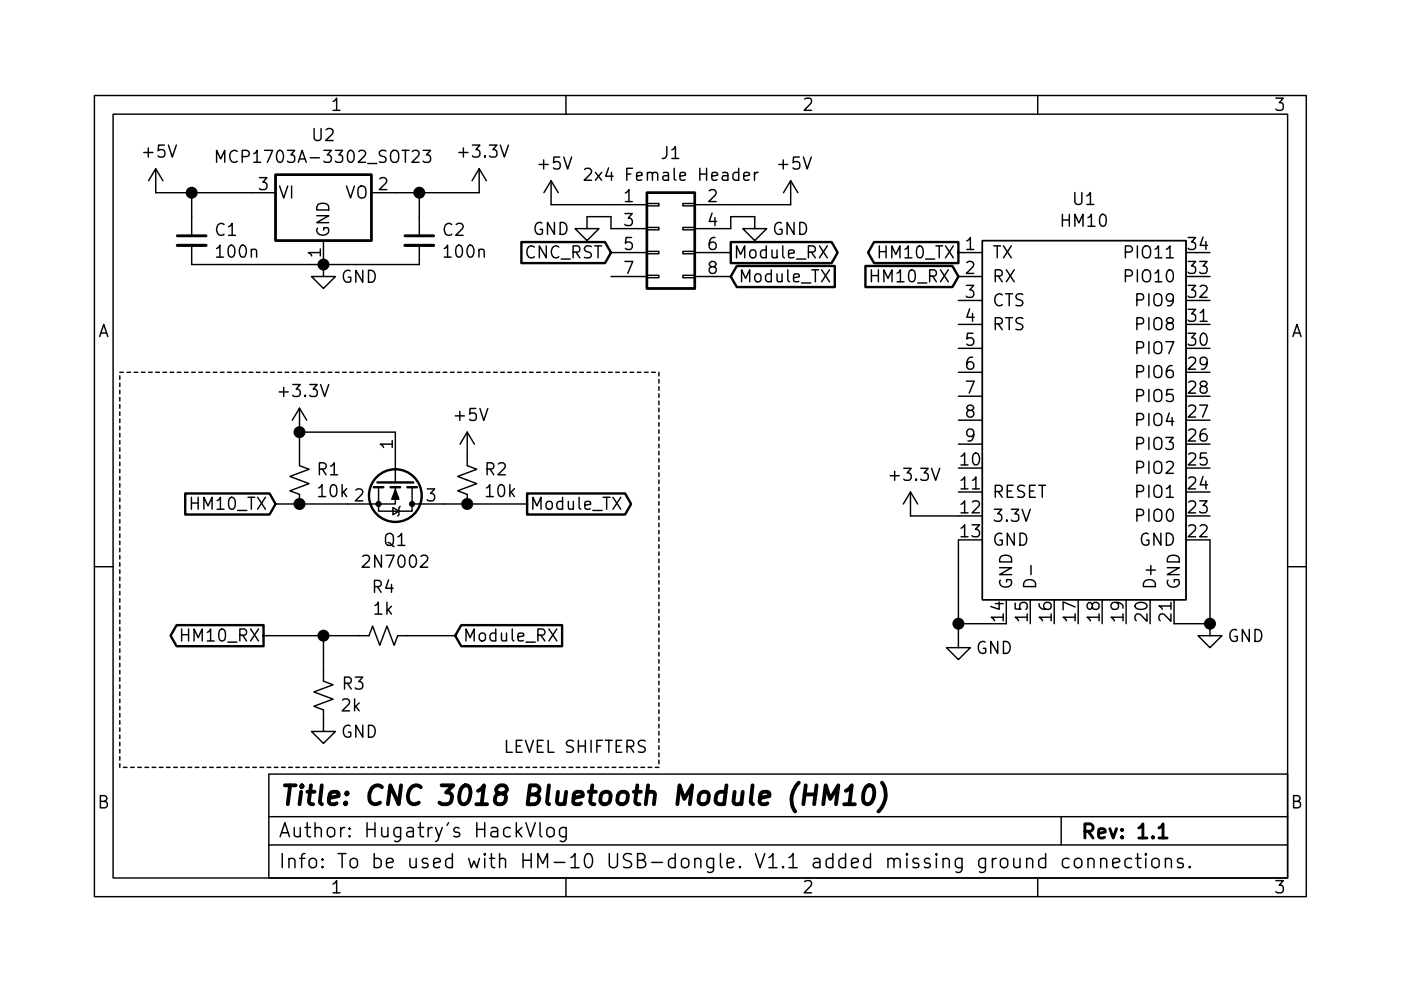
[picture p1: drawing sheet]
EESchema Schematic File Version 4
EELAYER 30 0
EELAYER END
$Descr User 5846 4134
encoding utf-8
Sheet 1 1
Title "CNC 3018 Bluetooth Module (HM10)"
Date ""
Rev "1.1"
Comp "Hugatry's HackVlog"
Comment1 "To be used with HM-10 USB-dongle. V1.1 added missing ground connections."
Comment2 ""
Comment3 ""
Comment4 ""
$EndDescr
$Comp
L HM10:HM10 U1
U 1 1
P 4550 1600
F 0 "U1" H 4525 2375 50  0000 C CNN
F 1 "HM10" H 4525 2284 50  0000 C CNN
F 2 "HM10:HM10" H 4150 2250 50  0001 C CNN
F 3 "" H 4150 2250 50  0001 C CNN
	1    4550 1600
	1    0    0    -1  
$EndComp
$Comp
L Connector_Generic:Conn_02x04_Odd_Even J1
U 1 1
P 2750 950
F 0 "J1" H 2800 1267 50  0000 C CNN
F 1 "2x4 Female Header" H 2800 1176 50  0000 C CNN
F 2 "Connector_PinSocket_2.54mm:PinSocket_2x04_P2.54mm_Vertical" H 2750 950 50  0001 C CNN
F 3 "~" H 2750 950 50  0001 C CNN
	1    2750 950 
	1    0    0    -1  
$EndComp
$Comp
L power:+5V #PWR0101
U 1 1
P 3300 850
F 0 "#PWR0101" H 3300 700 50  0001 C CNN
F 1 "+5V" H 3315 1023 50  0000 C CNN
F 2 "" H 3300 850 50  0001 C CNN
F 3 "" H 3300 850 50  0001 C CNN
	1    3300 850 
	1    0    0    -1  
$EndComp
$Comp
L power:+5V #PWR0102
U 1 1
P 2300 850
F 0 "#PWR0102" H 2300 700 50  0001 C CNN
F 1 "+5V" H 2315 1023 50  0000 C CNN
F 2 "" H 2300 850 50  0001 C CNN
F 3 "" H 2300 850 50  0001 C CNN
	1    2300 850 
	1    0    0    -1  
$EndComp
Wire Wire Line
	2300 850  2550 850 
Wire Wire Line
	3050 850  3300 850 
$Comp
L power:GND #PWR0103
U 1 1
P 3150 900
F 0 "#PWR0103" H 3150 650 50  0001 C CNN
F 1 "GND" H 3300 850 50  0000 C CNN
F 2 "" H 3150 900 50  0001 C CNN
F 3 "" H 3150 900 50  0001 C CNN
	1    3150 900 
	1    0    0    -1  
$EndComp
Wire Wire Line
	3050 950  3050 900 
Wire Wire Line
	3050 900  3150 900 
$Comp
L power:GND #PWR0104
U 1 1
P 2450 900
F 0 "#PWR0104" H 2450 650 50  0001 C CNN
F 1 "GND" H 2300 850 50  0000 C CNN
F 2 "" H 2450 900 50  0001 C CNN
F 3 "" H 2450 900 50  0001 C CNN
	1    2450 900 
	1    0    0    -1  
$EndComp
Wire Wire Line
	2450 900  2550 900 
Wire Wire Line
	2550 900  2550 950 
Text GLabel 3050 1050 2    50   Output ~ 0
Module_RX
Text GLabel 3050 1150 2    50   Input ~ 0
Module_TX
Text GLabel 4000 1050 0    50   Output ~ 0
HM10_TX
Text GLabel 4000 1150 0    50   Input ~ 0
HM10_RX
Text GLabel 2550 1050 0    50   Input ~ 0
CNC_RST
$Comp
L Regulator_Linear:MCP1703A-3302_SOT23 U2
U 1 1
P 1350 800
F 0 "U2" H 1350 1042 50  0000 C CNN
F 1 "MCP1703A-3302_SOT23" H 1350 951 50  0000 C CNN
F 2 "Package_TO_SOT_SMD:SOT-23" H 1350 1000 50  0001 C CNN
F 3 "http://ww1.microchip.com/downloads/en/DeviceDoc/20005122B.pdf" H 1350 750 50  0001 C CNN
	1    1350 800 
	1    0    0    -1  
$EndComp
$Comp
L power:+5V #PWR0105
U 1 1
P 650 800
F 0 "#PWR0105" H 650 650 50  0001 C CNN
F 1 "+5V" H 665 973 50  0000 C CNN
F 2 "" H 650 800 50  0001 C CNN
F 3 "" H 650 800 50  0001 C CNN
	1    650  800 
	1    0    0    -1  
$EndComp
Wire Wire Line
	650  800  800  800 
$Comp
L power:GND #PWR0106
U 1 1
P 1350 1100
F 0 "#PWR0106" H 1350 850 50  0001 C CNN
F 1 "GND" H 1500 1050 50  0000 C CNN
F 2 "" H 1350 1100 50  0001 C CNN
F 3 "" H 1350 1100 50  0001 C CNN
	1    1350 1100
	1    0    0    -1  
$EndComp
$Comp
L power:+3.3V #PWR0107
U 1 1
P 2000 800
F 0 "#PWR0107" H 2000 650 50  0001 C CNN
F 1 "+3.3V" H 2015 973 50  0000 C CNN
F 2 "" H 2000 800 50  0001 C CNN
F 3 "" H 2000 800 50  0001 C CNN
	1    2000 800 
	1    0    0    -1  
$EndComp
Wire Wire Line
	1650 800  1750 800 
$Comp
L Device:C_Small C1
U 1 1
P 800 1000
F 0 "C1" H 892 1046 50  0000 L CNN
F 1 "100n" H 892 955 50  0000 L CNN
F 2 "Capacitor_SMD:C_0603_1608Metric" H 800 1000 50  0001 C CNN
F 3 "~" H 800 1000 50  0001 C CNN
	1    800  1000
	1    0    0    -1  
$EndComp
$Comp
L Device:C_Small C2
U 1 1
P 1750 1000
F 0 "C2" H 1842 1046 50  0000 L CNN
F 1 "100n" H 1842 955 50  0000 L CNN
F 2 "Capacitor_SMD:C_0603_1608Metric" H 1750 1000 50  0001 C CNN
F 3 "~" H 1750 1000 50  0001 C CNN
	1    1750 1000
	1    0    0    -1  
$EndComp
Wire Wire Line
	1350 1100 1750 1100
Connection ~ 1350 1100
Wire Wire Line
	1750 900  1750 800 
Connection ~ 1750 800 
Wire Wire Line
	1750 800  2000 800 
Wire Wire Line
	800  900  800  800 
Connection ~ 800  800 
Wire Wire Line
	800  800  1050 800 
Wire Wire Line
	800  1100 1350 1100
$Comp
L Transistor_FET:2N7002 Q1
U 1 1
P 1650 2000
F 0 "Q1" V 1899 2000 50  0000 C CNN
F 1 "2N7002" V 1990 2000 50  0000 C CNN
F 2 "Package_TO_SOT_SMD:SOT-23" H 1850 1925 50  0001 L CIN
F 3 "https://www.onsemi.com/pub/Collateral/NDS7002A-D.PDF" H 1650 2000 50  0001 L CNN
	1    1650 2000
	0    1    1    0   
$EndComp
$Comp
L Device:R_Small_US R1
U 1 1
P 1250 2000
F 0 "R1" H 1318 2046 50  0000 L CNN
F 1 "10k" H 1318 1955 50  0000 L CNN
F 2 "Resistor_SMD:R_0603_1608Metric" H 1250 2000 50  0001 C CNN
F 3 "~" H 1250 2000 50  0001 C CNN
	1    1250 2000
	1    0    0    -1  
$EndComp
$Comp
L Device:R_Small_US R2
U 1 1
P 1950 2000
F 0 "R2" H 2018 2046 50  0000 L CNN
F 1 "10k" H 2018 1955 50  0000 L CNN
F 2 "Resistor_SMD:R_0603_1608Metric" H 1950 2000 50  0001 C CNN
F 3 "~" H 1950 2000 50  0001 C CNN
	1    1950 2000
	1    0    0    -1  
$EndComp
Wire Wire Line
	1250 1900 1250 1800
Wire Wire Line
	1250 1800 1650 1800
Wire Wire Line
	1850 2100 1950 2100
Wire Wire Line
	1250 2100 1450 2100
$Comp
L power:+5V #PWR0108
U 1 1
P 1950 1900
F 0 "#PWR0108" H 1950 1750 50  0001 C CNN
F 1 "+5V" H 1965 2073 50  0000 C CNN
F 2 "" H 1950 1900 50  0001 C CNN
F 3 "" H 1950 1900 50  0001 C CNN
	1    1950 1900
	1    0    0    -1  
$EndComp
$Comp
L power:+3.3V #PWR0109
U 1 1
P 1250 1800
F 0 "#PWR0109" H 1250 1650 50  0001 C CNN
F 1 "+3.3V" H 1265 1973 50  0000 C CNN
F 2 "" H 1250 1800 50  0001 C CNN
F 3 "" H 1250 1800 50  0001 C CNN
	1    1250 1800
	1    0    0    -1  
$EndComp
Connection ~ 1250 1800
Text GLabel 1150 2100 0    50   Input ~ 0
HM10_TX
Wire Wire Line
	1150 2100 1250 2100
Connection ~ 1250 2100
Text GLabel 2200 2100 2    50   Output ~ 0
Module_TX
Wire Wire Line
	2200 2100 1950 2100
Connection ~ 1950 2100
$Comp
L power:+3.3V #PWR0110
U 1 1
P 3800 2150
F 0 "#PWR0110" H 3800 2000 50  0001 C CNN
F 1 "+3.3V" H 3815 2323 50  0000 C CNN
F 2 "" H 3800 2150 50  0001 C CNN
F 3 "" H 3800 2150 50  0001 C CNN
	1    3800 2150
	1    0    0    -1  
$EndComp
Wire Wire Line
	3800 2150 4000 2150
$Comp
L Device:R_Small_US R4
U 1 1
P 1600 2650
F 0 "R4" V 1395 2650 50  0000 C CNN
F 1 "1k" V 1486 2650 50  0000 C CNN
F 2 "Resistor_SMD:R_0603_1608Metric" H 1600 2650 50  0001 C CNN
F 3 "~" H 1600 2650 50  0001 C CNN
	1    1600 2650
	0    1    1    0   
$EndComp
$Comp
L Device:R_Small_US R3
U 1 1
P 1350 2900
F 0 "R3" H 1282 2854 50  0000 R CNN
F 1 "2k" H 1282 2945 50  0000 R CNN
F 2 "Resistor_SMD:R_0603_1608Metric" H 1350 2900 50  0001 C CNN
F 3 "~" H 1350 2900 50  0001 C CNN
	1    1350 2900
	-1   0    0    1   
$EndComp
Text GLabel 1900 2650 2    50   Input ~ 0
Module_RX
Wire Wire Line
	1350 2650 1350 2800
$Comp
L power:GND #PWR0111
U 1 1
P 1350 3000
F 0 "#PWR0111" H 1350 2750 50  0001 C CNN
F 1 "GND" H 1500 2950 50  0000 C CNN
F 2 "" H 1350 3000 50  0001 C CNN
F 3 "" H 1350 3000 50  0001 C CNN
	1    1350 3000
	1    0    0    -1  
$EndComp
Text GLabel 1100 2650 0    50   Output ~ 0
HM10_RX
Wire Wire Line
	1100 2650 1350 2650
Connection ~ 1350 2650
Wire Wire Line
	1500 2650 1350 2650
Wire Wire Line
	1700 2650 1900 2650
$Comp
L power:GND #PWR?
U 1 1
P 4000 2650
F 0 "#PWR?" H 4000 2400 50  0001 C CNN
F 1 "GND" H 4150 2600 50  0000 C CNN
F 2 "" H 4000 2650 50  0001 C CNN
F 3 "" H 4000 2650 50  0001 C CNN
	1    4000 2650
	1    0    0    -1  
$EndComp
Wire Wire Line
	4000 2650 4000 2600
Wire Wire Line
	4200 2600 4000 2600
Connection ~ 4000 2600
Wire Wire Line
	4000 2600 4000 2250
$Comp
L power:GND #PWR?
U 1 1
P 5050 2600
F 0 "#PWR?" H 5050 2350 50  0001 C CNN
F 1 "GND" H 5200 2550 50  0000 C CNN
F 2 "" H 5050 2600 50  0001 C CNN
F 3 "" H 5050 2600 50  0001 C CNN
	1    5050 2600
	1    0    0    -1  
$EndComp
Wire Wire Line
	4900 2600 5050 2600
Wire Wire Line
	5050 2250 5050 2600
Connection ~ 5050 2600
Text Notes 2100 3150 0    50   ~ 0
LEVEL SHIFTERS
Wire Notes Line
	500  1550 2750 1550
Wire Notes Line
	2750 1550 2750 3200
Wire Notes Line
	2750 3200 500  3200
Wire Notes Line
	500  3200 500  1550
$EndSCHEMATC
